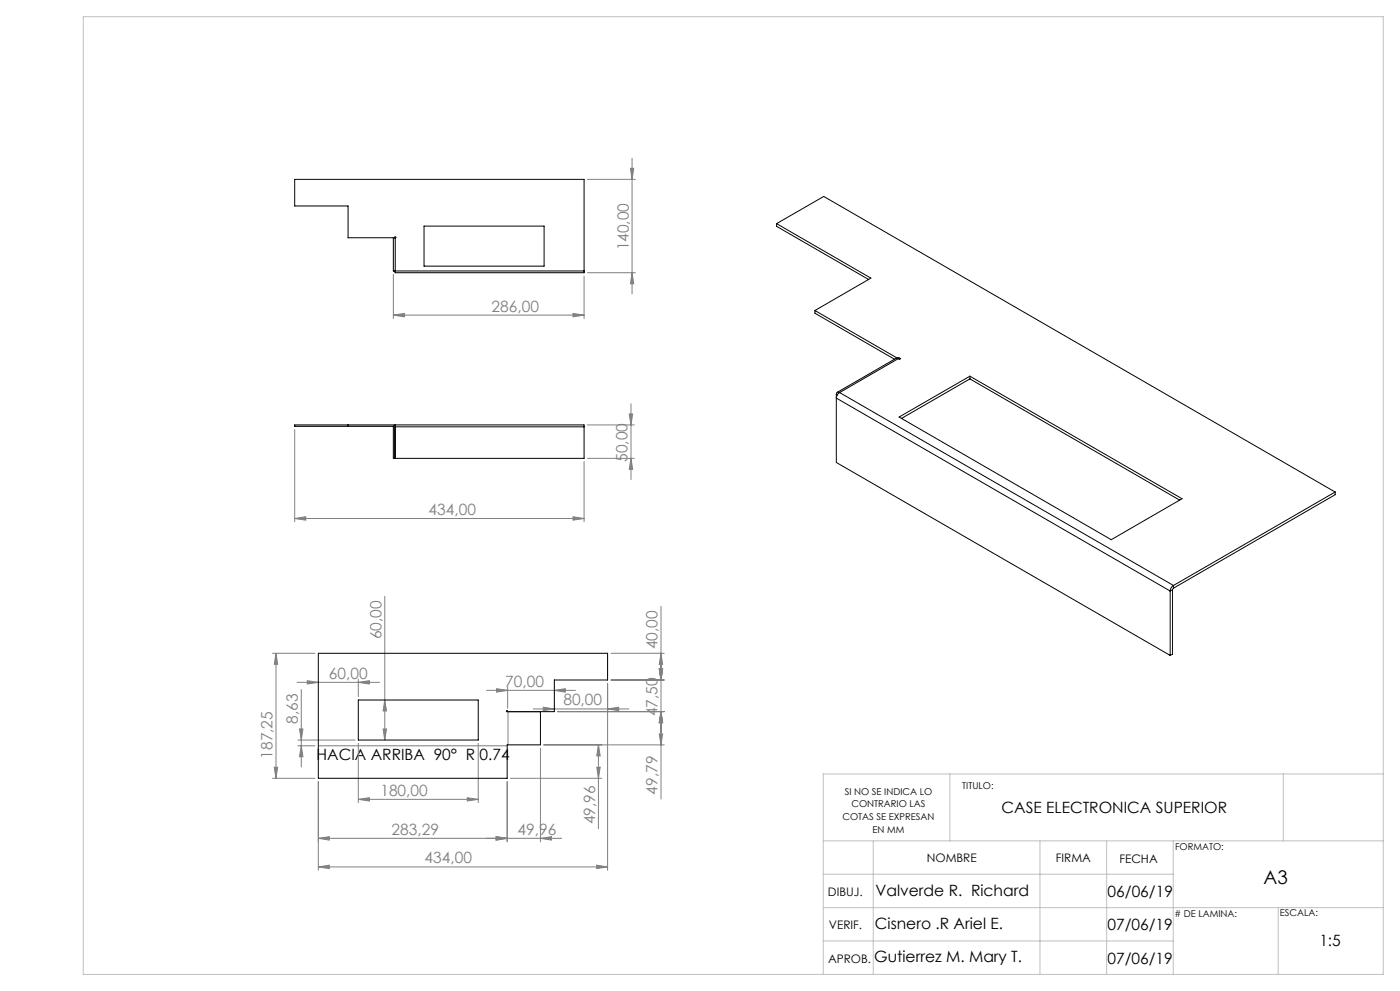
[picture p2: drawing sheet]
<svg xmlns="http://www.w3.org/2000/svg" width="420mm" height="297mm" viewBox="0 0 420 297" stroke-linecap="round" stroke-linejoin="round" font-family="sans-serif">
<g fill="none" stroke="#808080" stroke-width=".3">
<path d="M176.2 53.8h14.4M189.1 50.4h1l-.5 3.4zM189.6 47.4v40.7M118 94.4l3.3-.5v1.1zM118 82.2v13.3M118 94.4h57.2M171.9 93.9l3.3 .5-3.3 .6zM175.2 82.8v12.7M176.2 81.7h14.4M189.6 81.7l.5 3.4h-1zM88.4 128.8v27.6M175.2 138.4v18"/>
<path d="M176.2 137.4h14.1M176.2 127.3h14.1M188.8 124.1h1l-.5 3.2zM189.3 137.4l.5 3.2h-1zM189.3 121v22.7M88.4 155.4l3.3-.5v1zM88.4 155.4h86.8M171.9 154.9l3.3 .5-3.3 .5zM115.4 178.7v43.1M81.8 195.8h12.7M82.8 195.8v37.5M82.8 195.8l.5 3.3h-1z"/>
<path d="M183.3 195.8h16M198.3 181.7v57.8M198.3 195.8l.5 3.3h-1zM89.1 204.5h24.7M89.9 218.5h1l-.5 3.3zM90.4 206.7v23.2M92.2 204l3.3 .5-3.3 .5zM107.5 204.5l3.3-.5v1zM107.5 203.5v5.3M114.9 218.5h1.1l-.6 3.3zM115.4 209.8l.6 3.3h-1.1zM145.9 206.9h26.7"/>
<path d="M149 206.4l3.3 .5-3.3 .5zM152.3 205.9v6.4M152.4 213.3v9.9M159.9 212.5h28.7M163 211.9l3.3 .6-3.3 .5zM166.3 206.9l3.3-.5v1zM167.3 213.3h32M182.3 212.5l3.3-.6v1.1zM182.3 204.8v56M183.3 203.8h16M197.8 200.5h1l-.5 3.3zM197.8 220h1l-.5 3.2z"/>
<path d="M198.3 213.3l.5 3.3h-1zM81.8 233.3h12.7M82.3 229.9h1l-.5 3.4zM89.4 223.5h5.1M89.4 221.8h17.1M90.4 223.5l.5 3.3h-1zM95.5 234.2v26.6M95.5 223.5h56.7M107.5 239.6l3.3-.5v1zM107.5 222.8v17.8M107.5 239.6h36M140.2 239.1l3.3 .5-3.3 .5z"/>
<path d="M143.5 222.8v17.8M152.2 234.2v18.1M153.1 233.3h27.4M162.1 224.3v28M163.1 223.2h36.2M179 229.9h1.1l-.6 3.4zM179.5 223.2l.6 3.4h-1.1zM179.5 223.2v25.2M95.5 251.2l3.3-.4v1zM95.5 259.8l3.3-.5v1zM95.5 259.8h86.8M148.8 250.8l3.4 .4-3.4 .6z"/>
<path d="M162.1 251.2l3.4-.4v1zM168.5 251.2h-73M179 259.3l3.3 .5-3.3 .5z"/>
</g>
<g fill="none" stroke="#c0c0c0" stroke-width=".3">
<path d="M25 5h390v287h-390zM285 231.9v20.1M385 231.9v20.1M415 231.9h-168v60.1M247 252h168M262 252v40M312 252v40M332 252v40M352 252v40M247 262h105M247 272h168M383.5 272v20"/>
<path d="M247 282h105"/>
</g>
<g fill="#808080">
<path d="M95.5 259.8l3.3-.5v1zM179 259.3l3.3 .5-3.3 .5zM107.5 239.6l3.3-.5v1zM140.2 239.1l3.3 .5-3.3 .5z"/>
<path d="M171.9 154.9l3.3 .5-3.3 .5zM88.4 155.4l3.3-.5v1z"/>
<path d="M162.1 251.2l3.4-.4v1zM148.8 250.8l3.4 .4-3.4 .6z"/>
<path d="M148.8 250.8l3.4 .4-3.4 .6zM95.5 251.2l3.3-.4v1zM166.3 206.9l3.3-.5v1zM149 206.4l3.3 .5-3.3 .5zM182.3 212.5l3.3-.6v1.1zM163 211.9l3.3 .6-3.3 .5zM107.5 204.5l3.3-.5v1zM92.2 204l3.3 .5-3.3 .5z"/>
<path d="M189.3 137.4l.5 3.2h-1zM188.8 124.1h1l-.5 3.2z"/>
<path d="M197.8 200.5h1l-.5 3.3zM198.3 195.8l.5 3.3h-1zM198.3 213.3l.5 3.3h-1zM197.8 200.5h1l-.5 3.3zM197.8 220h1l-.5 3.2zM198.3 213.3l.5 3.3h-1zM179 229.9h1.1l-.6 3.4zM179.5 223.2l.6 3.4h-1.1zM114.9 218.5h1.1l-.6 3.3zM115.4 209.8l.6 3.3h-1.1z"/>
<path d="M189.1 50.4h1l-.5 3.4zM189.6 81.7l.5 3.4h-1z"/>
<path d="M82.8 195.8l.5 3.3h-1zM82.3 229.9h1l-.5 3.4zM89.9 218.5h1l-.5 3.3zM90.4 223.5l.5 3.3h-1z"/>
<path d="M118 94.4l3.3-.5v1.1zM171.9 93.9l3.3 .5-3.3 .6z"/>
</g>
<g fill="none" stroke="#000" stroke-width=".3">
<path d="M118 71.3v9.9M118.4 71.3h.2M118.4 71.3h-14v-9.6h-16v-7.9h86.8v27.4M118.4 71.3v-.3h.3l-.1 .3M118.6 71.3v9.9M127.2 67.8h36v12h-36zM233 67l14.1-8.1 153.4 88.6M233 67l28.3 16.4-16.8 9.7M233 67v.8l27.6 15.9M118 81.2h.6M118 81.2h.4M118.6 81.2v.5"/>
<path d="M118.6 81.2h56.6M118.6 81.3v.4M175.2 81.2v.5h-56.6M244.5 93.1l24.7 14.2M244.5 93.1v.8l23.9 13.8M250.9 118.2v20.4l100.1 57.8M250.9 118.2l.3 .2M251.9 117.6a2.02 2.02 0 0 0-1 1.7l100.1 57.8M251.9 117.6h-.7l-.3 .6M251.9 117.6l100.1 57.9M269.2 107.3v.1M269.5 107.5l-.7-.1-17.6 10.2"/>
<path d="M269.5 107.5l-17.6 10.1M269.6 107.1l.6 .4-.4 .2-.3-.2M269.6 107.1l-.4 .2M269.6 107.1v.4M291 112.7v.9M291 113.6l62.9 36.3M291 113.6l-20.6 11.8M104.4 127.3v.5M118 127.9l.6-.6v.6M118 127.9v9.5h.4v-9.5M118 127.9h.4M118 127.8h-29.6v-.5h86.8v.6"/>
<path d="M118.6 127.8l-.2 .1M118.6 127.9v9.5h56.6v-9.5M118.6 127.9h56.6M269.7 125l21.3-12.3 63.6 36.8-21.2 12.2zM400.5 147.5l-48.5 28M400.5 147.5v.8l-48.5 28M351 177.1v19.3M351.8 176.7l-.8 .4M351.8 176.7v19.3l-.8 .4M352 175.5a2.02 2.02 0 0 0-1 1.6M352 176.3l-.2 .4M352 175.5v.8"/>
<path d="M107.5 209.8h36v12h-36zM152.3 213.3v-.2h-.4v.2h14.4v-9.5h16v-8h-86.8v37.5h56.7v-10.1h9.9v-9.9"/>
</g>
<text font-size="5.6" x="379" y="264.9">A3</text>
<g font-size="4.7" fill="#808080">
<text x="188.6" y="75.1" transform="rotate(-90 188.6 75.1)">140,00</text>
<text x="147.5" y="93.4">286,00</text>
<text x="188.3" y="138.5" transform="rotate(-90 188.3 138.5)">50,00</text>
<text x="128.6" y="154.4">434,00</text>
<text x="114.4" y="191.6" transform="rotate(-90 114.4 191.6)">60,00</text>
<text x="197.3" y="194.6" transform="rotate(-90 197.3 194.6)">40,00</text>
<text x="98.7" y="203.5">60,00</text>
<text x="151.6" y="205.9">70,00</text>
<text x="169" y="211.4">80,00</text>
<text x="197.3" y="214.6" transform="rotate(-90 197.3 214.6)">47,50</text>
<text x="89.4" y="217" transform="rotate(-90 89.4 217)">8,63</text>
<text x="81.8" y="227.4" transform="rotate(-90 81.8 227.4)">187,25</text>
<text x="114.1" y="238.5">180,00</text>
<text x="197.3" y="238.1" transform="rotate(-90 197.3 238.1)">49,79</text>
<text x="117.5" y="250.2">283,29</text>
<text x="155.3" y="250.2">49,96</text>
<text x="178.5" y="247.1" transform="rotate(-90 178.5 247.1)">49,96</text>
<text x="127.4" y="258.8">434,00</text>
</g>
<g font-size="4.7">
<text x="95" y="227.8">HACIA ARRIBA 90° R 0.74</text>
<text x="300.5" y="243.7">CASE ELECTRONICA SUPERIOR</text>
<text x="262.7" y="268.4">Valverde R. Richard</text>
<text x="332.3" y="268.8">06/06/19</text>
<text x="262.5" y="278.4">Cisnero .R Ariel E.</text>
<text x="332.3" y="278.8">07/06/19</text>
<text x="395.8" y="283.6">1:5</text>
<text x="262.3" y="288.3">Gutierrez M. Mary T.</text>
<text x="332.3" y="288.8">07/06/19</text>
</g>
<g font-size="3.5">
<text x="278" y="258.4">NOMBRE</text>
<text x="316.8" y="258.3">FIRMA</text>
<text x="335.8" y="258.5">FECHA</text>
<text x="248.4" y="268.4">DIBUJ.</text>
<text x="248.7" y="278.4">VERIF.</text>
<text x="248.4" y="288.5">APROB.</text>
</g>
<g font-size="2.8">
<text x="253.4" y="238.1">SI NO SE INDICA LO</text>
<text x="288.7" y="236.5">TITULO:</text>
<text x="252.7" y="245.8">COTAS SE EXPRESAN</text>
<text x="255.4" y="241.9">CONTRARIO LAS</text>
<text x="261.8" y="249.6">EN MM</text>
<text x="352.5" y="254.8">FORMATO:</text>
<text x="352.3" y="274.7"># DE LAMINA:</text>
<text x="383.9" y="274.6">ESCALA:</text>
</g>
</svg>
